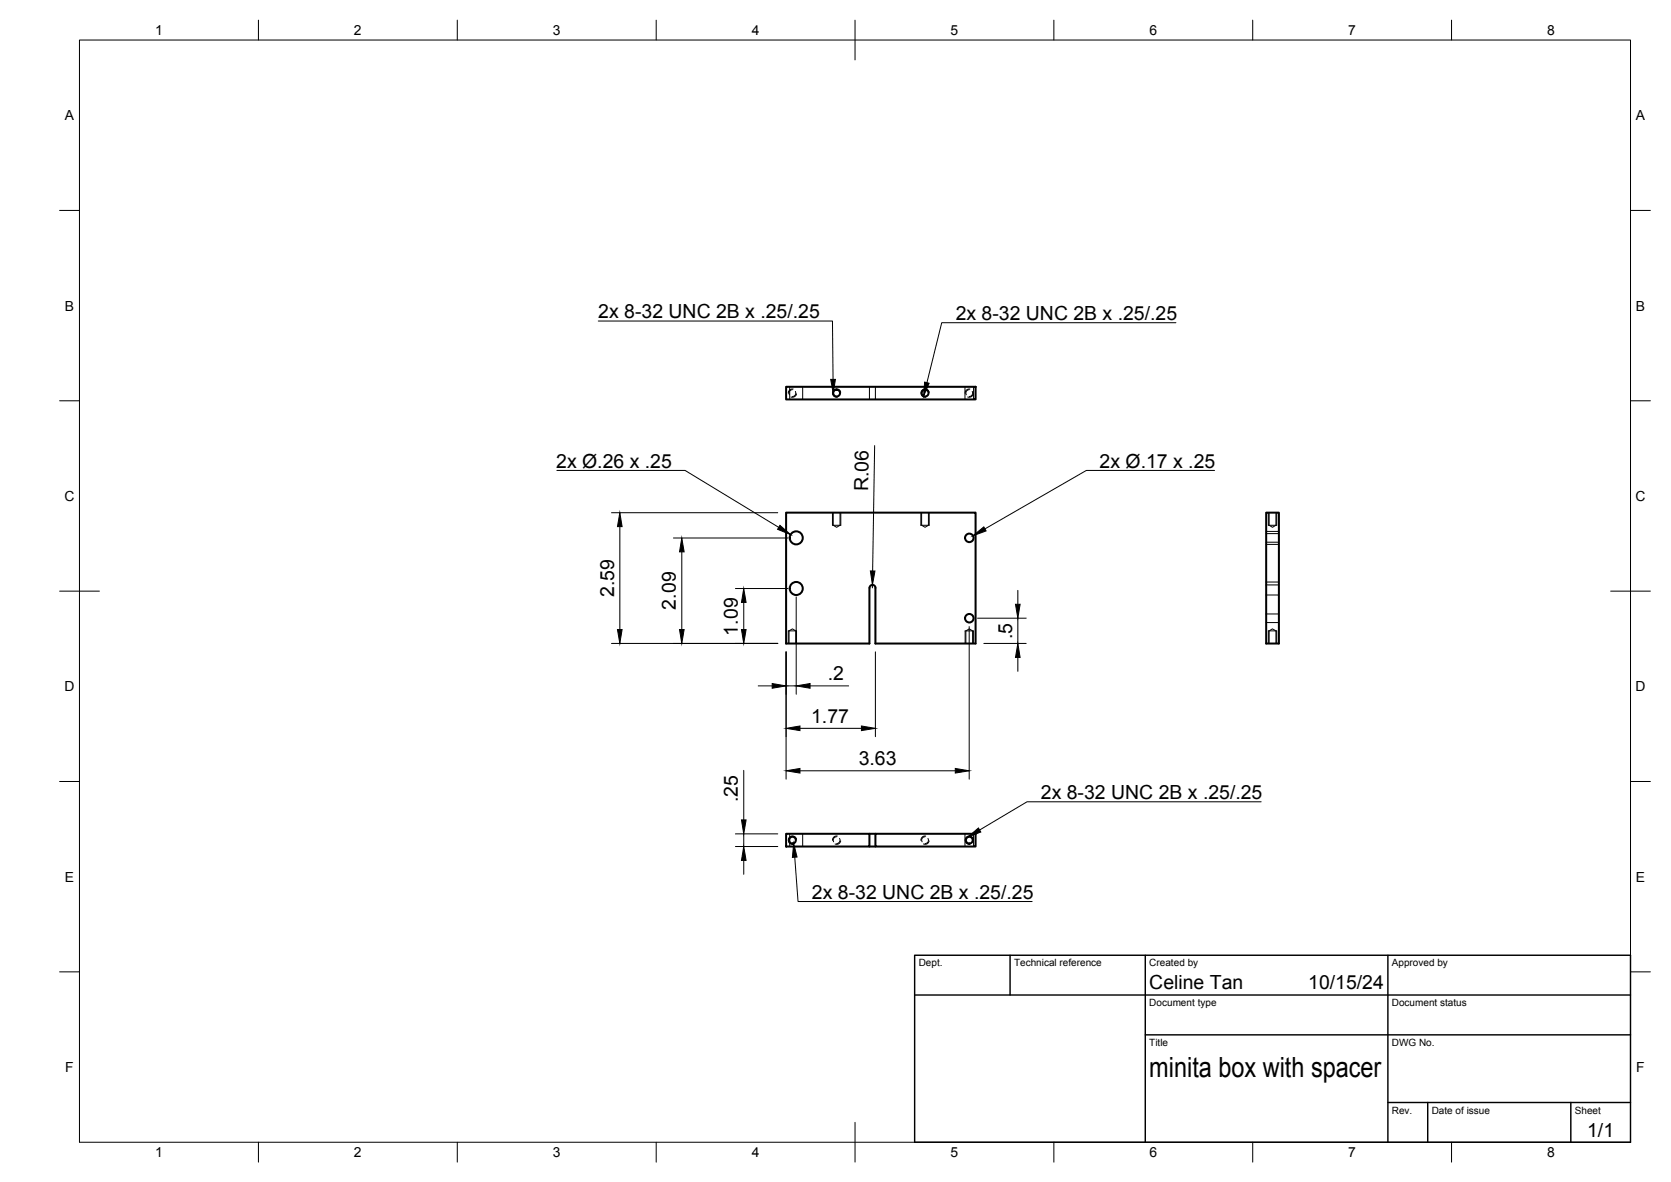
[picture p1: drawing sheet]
<svg xmlns="http://www.w3.org/2000/svg" width="420mm" height="297mm" viewBox="0 0 420 297" stroke-linecap="round" stroke-linejoin="round" font-family="sans-serif">
<!-- layer: Visible -->
<g fill="none" stroke="#000" stroke-width=".51">
<path d="M197.7 97.2h47.6v3.2h-47.6zM197.7 128.8h47.6v32.9h-25.2v-14a.76 .76 0 0 0-.7-.7 .76 .76 0 0 0-.8 .8v13.9h-20.9zM318.4 128.8h3.2v32.9h-3.2zM197.7 209.5h20.9v3.2h-20.9zM218.6 212.7h1.5M218.6 209.5h1.5M220.1 209.5h25.2v3.2h-25.2z"/>
<circle cx="210.4" cy="98.8" r=".86"/>
<circle cx="232.6" cy="98.8" r=".86"/>
<circle cx="200.2" cy="135.2" r="1.64"/>
<circle cx="243.7" cy="135.2" r="1.07"/>
<circle cx="200.2" cy="147.9" r="1.64"/>
<circle cx="243.7" cy="155.4" r="1.07"/>
<circle cx="199.3" cy="211.1" r=".86"/>
<circle cx="243.7" cy="211.1" r=".86"/>
</g>
<!-- layer: Hidden -->
<g fill="none" stroke="#000" stroke-width=".25">
<path d="M198.6 97.2v3.2M199.2 97.9a.86 .86 0 0 0-.7 1.3M200 98.4a.85 .85 0 0 1-.8 1.2M201.8 97.2v3.2M218.6 97.2v3.2M220.1 97.2v3.2M242.6 97.2v3.2M243.7 97.9a.86 .86 0 0 0-.7 1.3M244.5 98.4a.85 .85 0 0 1-.8 1.2M244.8 97.2v3.2M209.3 132h2.1M209.5 128.8v3.2l.9 .5 .8-.5v-3.2"/>
<path d="M231.5 132h2.1M231.7 128.8v3.2l.9 .5 .8-.5v-3.2M318.4 133.5h3.2M318.4 136.8h3.2M318.4 134.1h3.2M318.4 136.3h3.2M318.9 132h2.1M319.1 128.8v3.2l.9 .5 .8-.5v-3.2M198.2 158.5h2.1M242.7 158.5h2.1M318.4 154.3h3.2M318.4 156.4h3.2"/>
<path d="M318.4 146.3h3.2M318.4 149.5h3.2M318.4 147h3.2M318.9 158.5h2.1M198.4 161.7v-3.2l.8-.5 .9 .5v3.2M242.9 161.7v-3.2l.8-.5 .9 .5v3.2M319.1 161.7v-3.2l.9-.5 .8 .5v3.2M198.6 209.5v3.2M201.8 209.5v3.2M210.4 210.3a.86 .86 0 0 0-.8 1.3M211.1 210.7a.86 .86 0 0 1-.7 1.3M232.6 210.3a.86 .86 0 0 0-.7 1.3"/>
<path d="M233.3 210.7a.84 .84 0 0 1-.7 1.3M242.6 209.5v3.2M244.8 209.5v3.2"/>
</g>
<!-- layer: Hidden Narrow -->
<g fill="none" stroke="#000" stroke-width=".25">
<path d="M199.4 97.8a1.07 1.07 0 0 0-1.2 1M200.3 99a1.08 1.08 0 0 1-1.4 .8M243.9 97.8a1.04 1.04 0 0 0-1.2 1M244.7 99a1.05 1.05 0 0 1-1.4 .8M209.3 128.8v3.2M211.4 128.8v3.2M231.5 128.8v3.2M233.6 128.8v3.2M318.9 128.8v3.2M321 128.8v3.2M198.2 158.5v3.2M200.3 158.5v3.2"/>
<path d="M242.7 158.5v3.2M244.8 158.5v3.2M318.9 158.5v3.2M321 158.5v3.2M210.5 210.1a1.04 1.04 0 0 0-1.2 1.1M211.4 211.3a1.03 1.03 0 0 1-1.4 .8M232.8 210.1a1.01 1.01 0 0 0-1.2 1.1M233.6 211.3a1.02 1.02 0 0 1-1.4 .8"/>
</g>
<!-- layer: Visible Narrow -->
<path d="M211.4 98.6a1.05 1.05 0 0 0-1.2-.9 1.05 1.05 0 0 0-.9 1.3 1.05 1.05 0 0 0 1.2 .8M233.6 98.6a1.05 1.05 0 0 0-1.2-.9 1.05 1.05 0 0 0-.8 1.3 1.05 1.05 0 0 0 1.2 .8M200.3 211a1.05 1.05 0 0 0-1.2-.9 1.05 1.05 0 0 0-.9 1.2 1.05 1.05 0 0 0 1.2 .9M244.8 211a1.05 1.05 0 0 0-1.3-.9 1.05 1.05 0 0 0-.8 1.2 1.05 1.05 0 0 0 1.2 .9" fill="none" stroke="#000" stroke-width=".25"/>
<!-- layer: BORDER -->
<g fill="none" stroke="#000" stroke-width=".25">
<path d="M20 10.1h390v276.9h-390zM65 5.1v5M115 5.1v5M165 5.1v5M215 5.1v10M265 5.1v5M315 5.1v5M365 5.1v5M15 52.9h5M410 52.9h5M15 100.7h5M410 100.7h5"/>
<path d="M15 148.6h10M405 148.6h10M15 196.4h5M410 196.4h5M15 244.2h5M410 244.2h5M65 287v5M115 287v5M165 287v5M215 282.1v9.9M265 287v5M315 287v5"/>
<path d="M365 287v5"/>
</g>
<!-- layer: TITLEBLOCK -->
<path d="M230 240.1h180v46.9h-180zM230 250h180M254 240.1v9.9M288 240.1v46.9M349 240.1v46.9M288 260.1h122M349 277.1h61M359 277.1v9.9M395 277.1v9.9" fill="none" stroke="#000" stroke-width=".36"/>
<!-- layer: FD_Dimensions -->
<g fill="none" stroke="#000" stroke-width=".25">
<path d="M219.9 112l-.5 31.5M153.8 128.8h41.8M155.9 132.3v25.9M169.3 135.2h28.8M171.4 138.7v19.5M184.9 147.9h13.2M187 151.4v6.8M200.2 150v24.5M219.4 147v.7M243.7 157.5v38.3M245.8 155.3h12.2M255.9 148.4v3.5"/>
<path d="M255.9 155.3v6.4M153.8 161.7h41.8M190.6 172.4h3.6M197.7 163.8v32M197.7 172.4h2.5M203.7 172.4h9.7M220.1 163.8v21.3M247.4 161.7h10.6M255.9 165.2v3.5M187 193.6v12.4M201.1 193.7h39.1M201.1 183h15.5"/>
<path d="M184.9 212.7h10.7M184.9 209.6h10.7M187 209.6v3.1M187 216.2v3.5"/>
</g>
<g fill="#000" stroke="#000" stroke-width=".25">
<path d="M155.9 128.8l.5 3.5h-1.1zM171.4 135.2l.6 3.5h-1.1zM155.3 158.2h1.1l-.5 3.5zM170.9 158.2h1.1l-.6 3.5zM186.4 158.2h1.2l-.6 3.5zM187 147.9l.6 3.5h-1.2zM218.8 143.5h1.2l-.6 3.5zM255.3 151.9h1.2l-.6 3.4zM194.2 171.8l3.5 .6-3.5 .6zM200.2 172.4l3.5-.6v1.2zM255.9 161.7l.6 3.5h-1.2zM197.7 193.7l3.4-.6v1.2z"/>
<path d="M197.7 183l3.4-.6v1.2zM216.6 182.4l3.5 .6-3.5 .6zM240.2 193.1l3.5 .6-3.5 .6zM187 212.7l.6 3.5h-1.2zM186.4 206h1.2l-.6 3.6z"/>
</g>
<!-- layer: Hole Notes -->
<path d="M208.9 95.3h1.2l-.6 3.5zM232.5 96l1.1 .3-1.4 3.3zM196.1 132l2.7 2.4-3.3-1.4zM244.6 134.6l2.8-2.2 .5 1zM199.6 211.9l.8 3.5-1.2 .1zM243.3 210.4l2.7-2.3 .6 1z" fill="#000" stroke="#000" stroke-width=".25"/>
<path d="M150.4 80.7h58.9l.2 14.6M295.7 81.1h-58.9l-3.7 15.1M140 118.2h32.3l23.5 14.3M305.4 118.2h-32.2l-25.6 14.7M199.8 215.4l.9 11.2h58.8M317.1 201.5h-58.9l-11.9 7.1" fill="none" stroke="#000" stroke-width=".25"/>
<text font-size="7" x="289" y="270.6">minita box with spacer</text>
<g font-size="4.9">
<text x="150.4" y="80">2x 8-32 UNC 2B x .25/.25</text>
<text x="240.3" y="80.4">2x 8-32 UNC 2B x .25/.25</text>
<text x="139.9" y="117.5">2x Ø.26 x .25</text>
<text x="276.5" y="117.5">2x Ø.17 x .25</text>
<text x="218.3" y="123.5" transform="rotate(-89 218.3 123.5)">R.06</text>
<text x="154.4" y="150" transform="rotate(-90 154.4 150)">2.59</text>
<text x="170" y="153.2" transform="rotate(-90 170 153.2)">2.09</text>
<text x="185.5" y="159.7" transform="rotate(-90 185.5 159.7)">1.09</text>
<text x="254.5" y="160.7" transform="rotate(-90 254.5 160.7)">.5</text>
<text x="208.2" y="171">.2</text>
<text x="204" y="181.6">1.77</text>
<text x="215.9" y="192.2">3.63</text>
<text x="185.5" y="201.6" transform="rotate(-90 185.5 201.6)">.25</text>
<text x="261.7" y="200.8">2x 8-32 UNC 2B x .25/.25</text>
<text x="204.2" y="225.9">2x 8-32 UNC 2B x .25/.25</text>
<text x="289" y="248.5">Celine Tan</text>
<text x="329" y="248.5">10/15/24</text>
<text x="399.1" y="285.7">1/1</text>
</g>
<g font-size="3.5">
<text x="39" y="8.8">1</text>
<text x="89" y="8.8">2</text>
<text x="139" y="8.8">3</text>
<text x="189" y="8.8">4</text>
<text x="239" y="8.8">5</text>
<text x="289" y="8.8">6</text>
<text x="339" y="8.8">7</text>
<text x="389" y="8.8">8</text>
<text x="16.3" y="30.2">A</text>
<text x="411.3" y="30.2">A</text>
<text x="16.3" y="78">B</text>
<text x="411.3" y="78">B</text>
<text x="16.2" y="125.9">C</text>
<text x="411.2" y="125.9">C</text>
<text x="16.2" y="173.7">D</text>
<text x="411.2" y="173.7">D</text>
<text x="16.3" y="221.6">E</text>
<text x="411.3" y="221.6">E</text>
<text x="16.4" y="269.4">F</text>
<text x="411.4" y="269.4">F</text>
<text x="39" y="290.8">1</text>
<text x="89" y="290.8">2</text>
<text x="139" y="290.8">3</text>
<text x="189" y="290.8">4</text>
<text x="239" y="290.8">5</text>
<text x="289" y="290.8">6</text>
<text x="339" y="290.8">7</text>
<text x="389" y="290.8">8</text>
</g>
<g font-size="2.5">
<text x="231" y="242.9">Dept.</text>
<text x="255" y="242.9">Technical reference</text>
<text x="289" y="242.9">Created by</text>
<text x="350" y="242.9">Approved by</text>
<text x="289" y="252.8">Document type</text>
<text x="350" y="252.8">Document status</text>
<text x="289" y="262.9">Title</text>
<text x="350" y="262.9">DWG No.</text>
<text x="350" y="279.9">Rev.</text>
<text x="360" y="279.9">Date of issue</text>
<text x="396" y="279.9">Sheet</text>
</g>
</svg>
